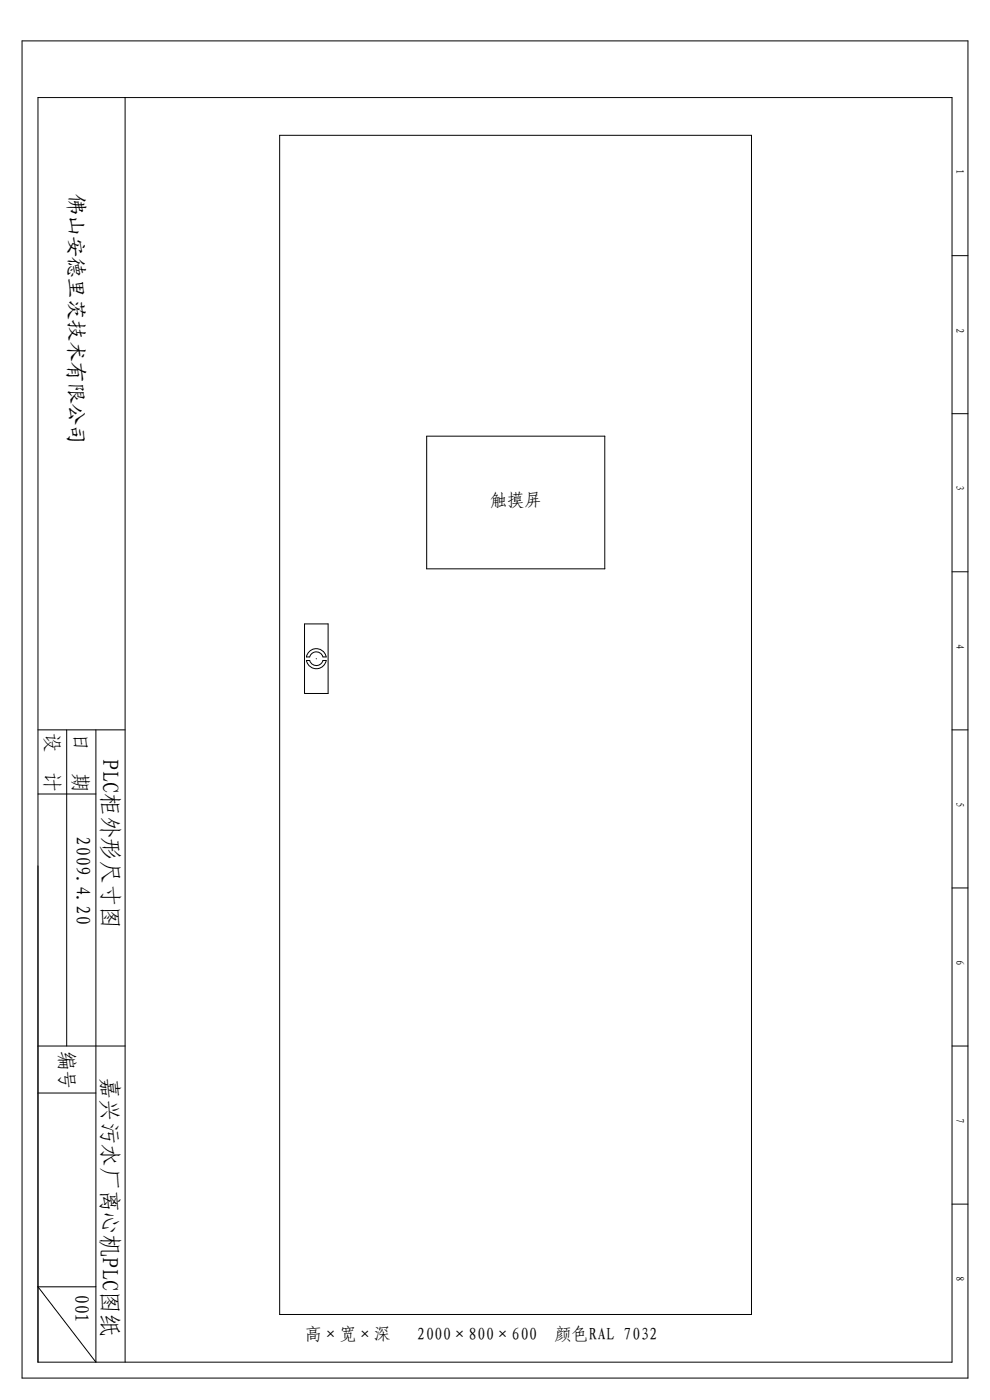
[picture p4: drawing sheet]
<svg xmlns="http://www.w3.org/2000/svg" width="210mm" height="297mm" viewBox="0 0 210 297" stroke-linecap="round" stroke-linejoin="round" font-family="sans-serif">
<g fill="none" stroke="#000" stroke-width=".21">
<path d="M4.7 8.7h200.6v283.7h-200.6zM8.1 20.7h193.8v268.3h-193.8zM26.5 20.7v268.3M59.3 28.7h100.1v250.2h-100.1zM201.9 54.2h3.4M90.5 92.5h37.8v28.2h-37.8zM201.9 87.8h3.4M64.6 132.4h5v14.7h-5zM65.8 138.1a2.13 2.13 0 0 1 3.4 1.3h-.7a1.45 1.45 0 0 0-1.4-1.1 1.45 1.45 0 0 0-1.4 1.1h-.7l.1-.5zM201.9 121.3h3.4M8.1 154.9h18.4M14.1 154.9v67"/>
<path d="M20.3 154.9v134.1l-12.2-16h12.2M65 140.1h.7a1.45 1.45 0 0 0 1.4 1.1 1.45 1.45 0 0 0 1.4-1.1h.7a2.13 2.13 0 0 1-2.1 1.8 2.13 2.13 0 0 1-2.1-1.8zM201.9 154.9h3.4M8.1 168.5h12.2M8.1 183.7v105.3M201.9 188.4h3.4M8.1 231.9h12.2M8.1 221.9h18.4M201.9 221.9h3.4M201.9 255.5h3.4"/>
</g>
<g fill="#000">
<path d="M67 139.8h.2l-.1 .1z" fill-rule="evenodd"/>
<path d="M67 139.7l.2 .1z" fill-rule="evenodd"/>
</g>
<g font-size="4.8">
<text x="21.7" y="161.1" transform="rotate(90 21.7 161.1)">PLC柜外形尺寸图</text>
<text x="21.7" y="228.4" transform="rotate(90 21.7 228.4)">嘉兴污水厂离心机PLC图纸</text>
</g>
<text font-size="4.5" x="14.6" y="41.2" transform="rotate(90 14.6 41.2)">佛山安德里茨技术有限公司</text>
<g font-size="4.2">
<text x="9.7" y="155.5" transform="rotate(90 9.7 155.5)">设</text>
<text x="15.6" y="155.6" transform="rotate(90 15.6 155.6)">日</text>
<text x="9.7" y="163.9" transform="rotate(90 9.7 163.9)">计</text>
<text x="15.6" y="164" transform="rotate(90 15.6 164)">期</text>
<text x="16.2" y="177.4" transform="rotate(90 16.2 177.4)">2009.4.20</text>
<text x="12.8" y="222.9" transform="rotate(90 12.8 222.9)">编号</text>
<text x="15.9" y="274.5" transform="rotate(90 15.9 274.5)">001</text>
</g>
<g font-size="3.6">
<text x="104" y="107.4">触摸屏</text>
<text x="64.7" y="284.4">高×宽×深</text>
<text x="88.4" y="284.4">2000×800×600</text>
<text x="117.6" y="284.4">颜色RAL 7032</text>
</g>
<g font-size="2.4">
<text x="202.8" y="35.9" transform="rotate(90 202.8 35.9)">1</text>
<text x="202.8" y="69.5" transform="rotate(90 202.8 69.5)">2</text>
<text x="202.8" y="102.9" transform="rotate(90 202.8 102.9)">3</text>
<text x="202.8" y="136.6" transform="rotate(90 202.8 136.6)">4</text>
<text x="202.8" y="170.1" transform="rotate(90 202.8 170.1)">5</text>
<text x="202.8" y="203.6" transform="rotate(90 202.8 203.6)">6</text>
<text x="202.8" y="237.2" transform="rotate(90 202.8 237.2)">7</text>
<text x="202.8" y="270.7" transform="rotate(90 202.8 270.7)">8</text>
</g>
</svg>
